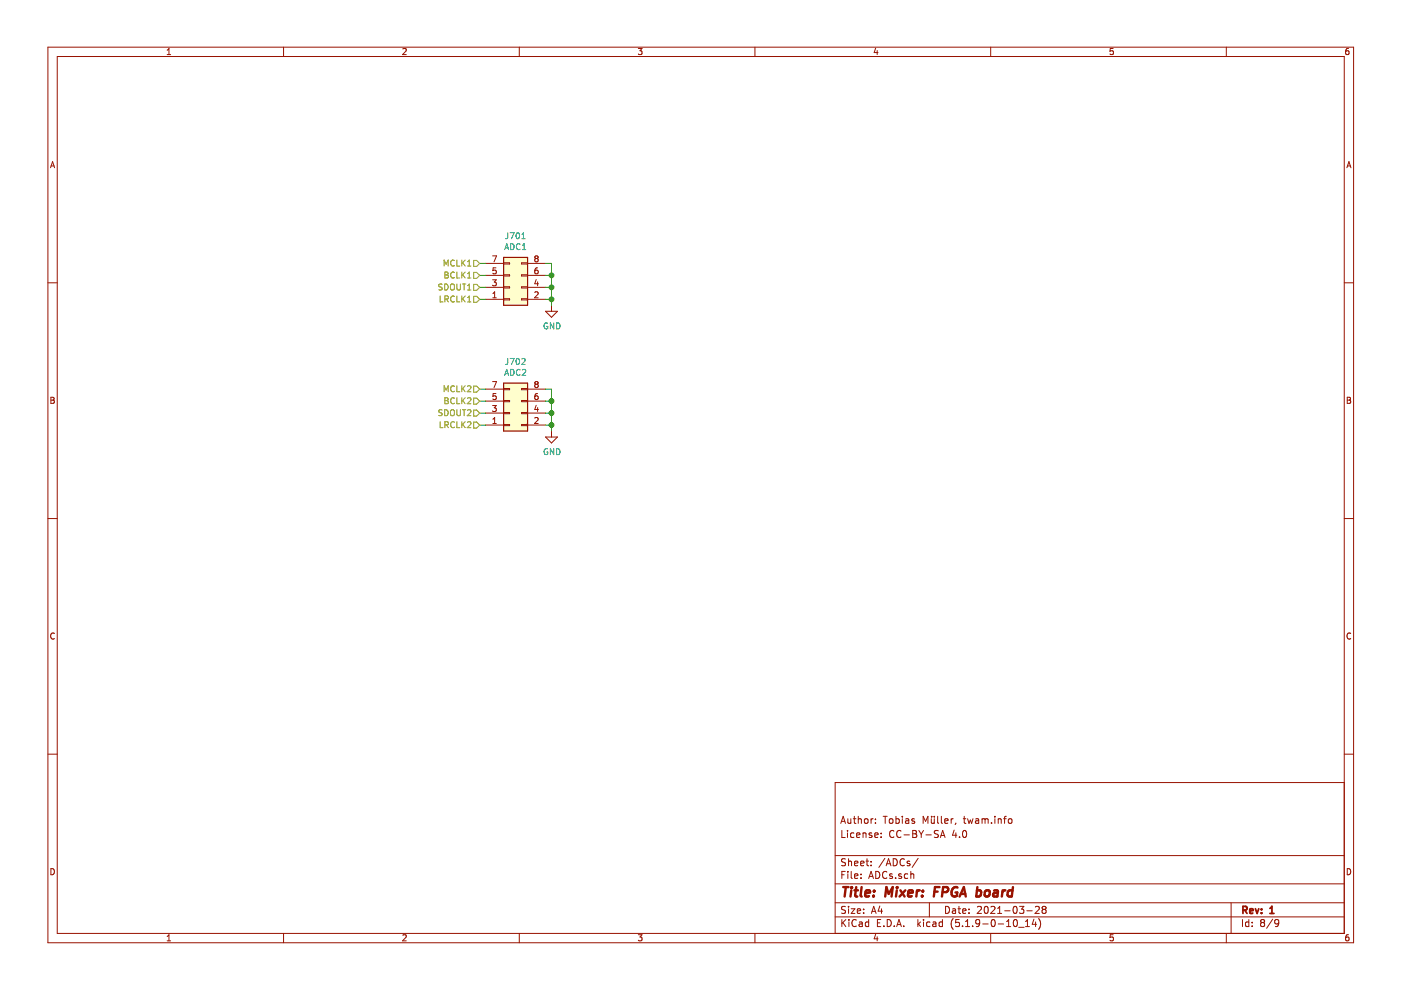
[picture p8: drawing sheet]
EESchema Schematic File Version 4
EELAYER 30 0
EELAYER END
$Descr A4 11693 8268
encoding utf-8
Sheet 8 9
Title "Mixer: FPGA board"
Date "2021-03-28"
Rev "1"
Comp ""
Comment1 "License: CC-BY-SA 4.0"
Comment2 "Author: Tobias Müller, twam.info"
Comment3 ""
Comment4 ""
$EndDescr
$Comp
L Connector_Generic:Conn_02x04_Odd_Even J701
U 1 1
P 4250 2400
F 0 "J701" H 4300 1975 50  0000 C CNN
F 1 "ADC1" H 4300 2066 50  0000 C CNN
F 2 "Connector_PinHeader_2.54mm:PinHeader_2x04_P2.54mm_Vertical" H 4250 2400 50  0001 C CNN
F 3 "~" H 4250 2400 50  0001 C CNN
	1    4250 2400
	1    0    0    1   
$EndComp
$Comp
L Connector_Generic:Conn_02x04_Odd_Even J702
U 1 1
P 4250 3450
F 0 "J702" H 4300 3025 50  0000 C CNN
F 1 "ADC2" H 4300 3116 50  0000 C CNN
F 2 "Connector_PinHeader_2.54mm:PinHeader_2x04_P2.54mm_Vertical" H 4250 3450 50  0001 C CNN
F 3 "~" H 4250 3450 50  0001 C CNN
	1    4250 3450
	1    0    0    1   
$EndComp
$Comp
L power:GND #PWR0202
U 1 1
P 4600 3600
F 0 "#PWR0202" H 4600 3350 50  0001 C CNN
F 1 "GND" H 4605 3427 50  0000 C CNN
F 2 "" H 4600 3600 50  0001 C CNN
F 3 "" H 4600 3600 50  0001 C CNN
	1    4600 3600
	1    0    0    -1  
$EndComp
Wire Wire Line
	4600 3600 4600 3550
Wire Wire Line
	4600 3250 4550 3250
Wire Wire Line
	4550 3350 4600 3350
Connection ~ 4600 3350
Wire Wire Line
	4600 3350 4600 3250
Wire Wire Line
	4550 3450 4600 3450
Connection ~ 4600 3450
Wire Wire Line
	4600 3450 4600 3350
Wire Wire Line
	4550 3550 4600 3550
Connection ~ 4600 3550
Wire Wire Line
	4600 3550 4600 3450
$Comp
L power:GND #PWR0203
U 1 1
P 4600 2550
F 0 "#PWR0203" H 4600 2300 50  0001 C CNN
F 1 "GND" H 4605 2377 50  0000 C CNN
F 2 "" H 4600 2550 50  0001 C CNN
F 3 "" H 4600 2550 50  0001 C CNN
	1    4600 2550
	1    0    0    -1  
$EndComp
Wire Wire Line
	4600 2550 4600 2500
Wire Wire Line
	4600 2200 4550 2200
Wire Wire Line
	4550 2300 4600 2300
Connection ~ 4600 2300
Wire Wire Line
	4600 2300 4600 2200
Wire Wire Line
	4550 2400 4600 2400
Connection ~ 4600 2400
Wire Wire Line
	4600 2400 4600 2300
Wire Wire Line
	4550 2500 4600 2500
Connection ~ 4600 2500
Wire Wire Line
	4600 2500 4600 2400
Text HLabel 4000 2200 0    50   Input ~ 0
MCLK1
Text HLabel 4000 2300 0    50   Input ~ 0
BCLK1
Text HLabel 4000 2400 0    50   Input ~ 0
SDOUT1
Text HLabel 4000 2500 0    50   Input ~ 0
LRCLK1
Wire Wire Line
	4000 2500 4050 2500
Wire Wire Line
	4000 2400 4050 2400
Wire Wire Line
	4000 2300 4050 2300
Wire Wire Line
	4000 2200 4050 2200
Text HLabel 4000 3250 0    50   Input ~ 0
MCLK2
Text HLabel 4000 3350 0    50   Input ~ 0
BCLK2
Text HLabel 4000 3450 0    50   Input ~ 0
SDOUT2
Text HLabel 4000 3550 0    50   Input ~ 0
LRCLK2
Wire Wire Line
	4000 3250 4050 3250
Wire Wire Line
	4000 3350 4050 3350
Wire Wire Line
	4000 3450 4050 3450
Wire Wire Line
	4000 3550 4050 3550
$EndSCHEMATC
